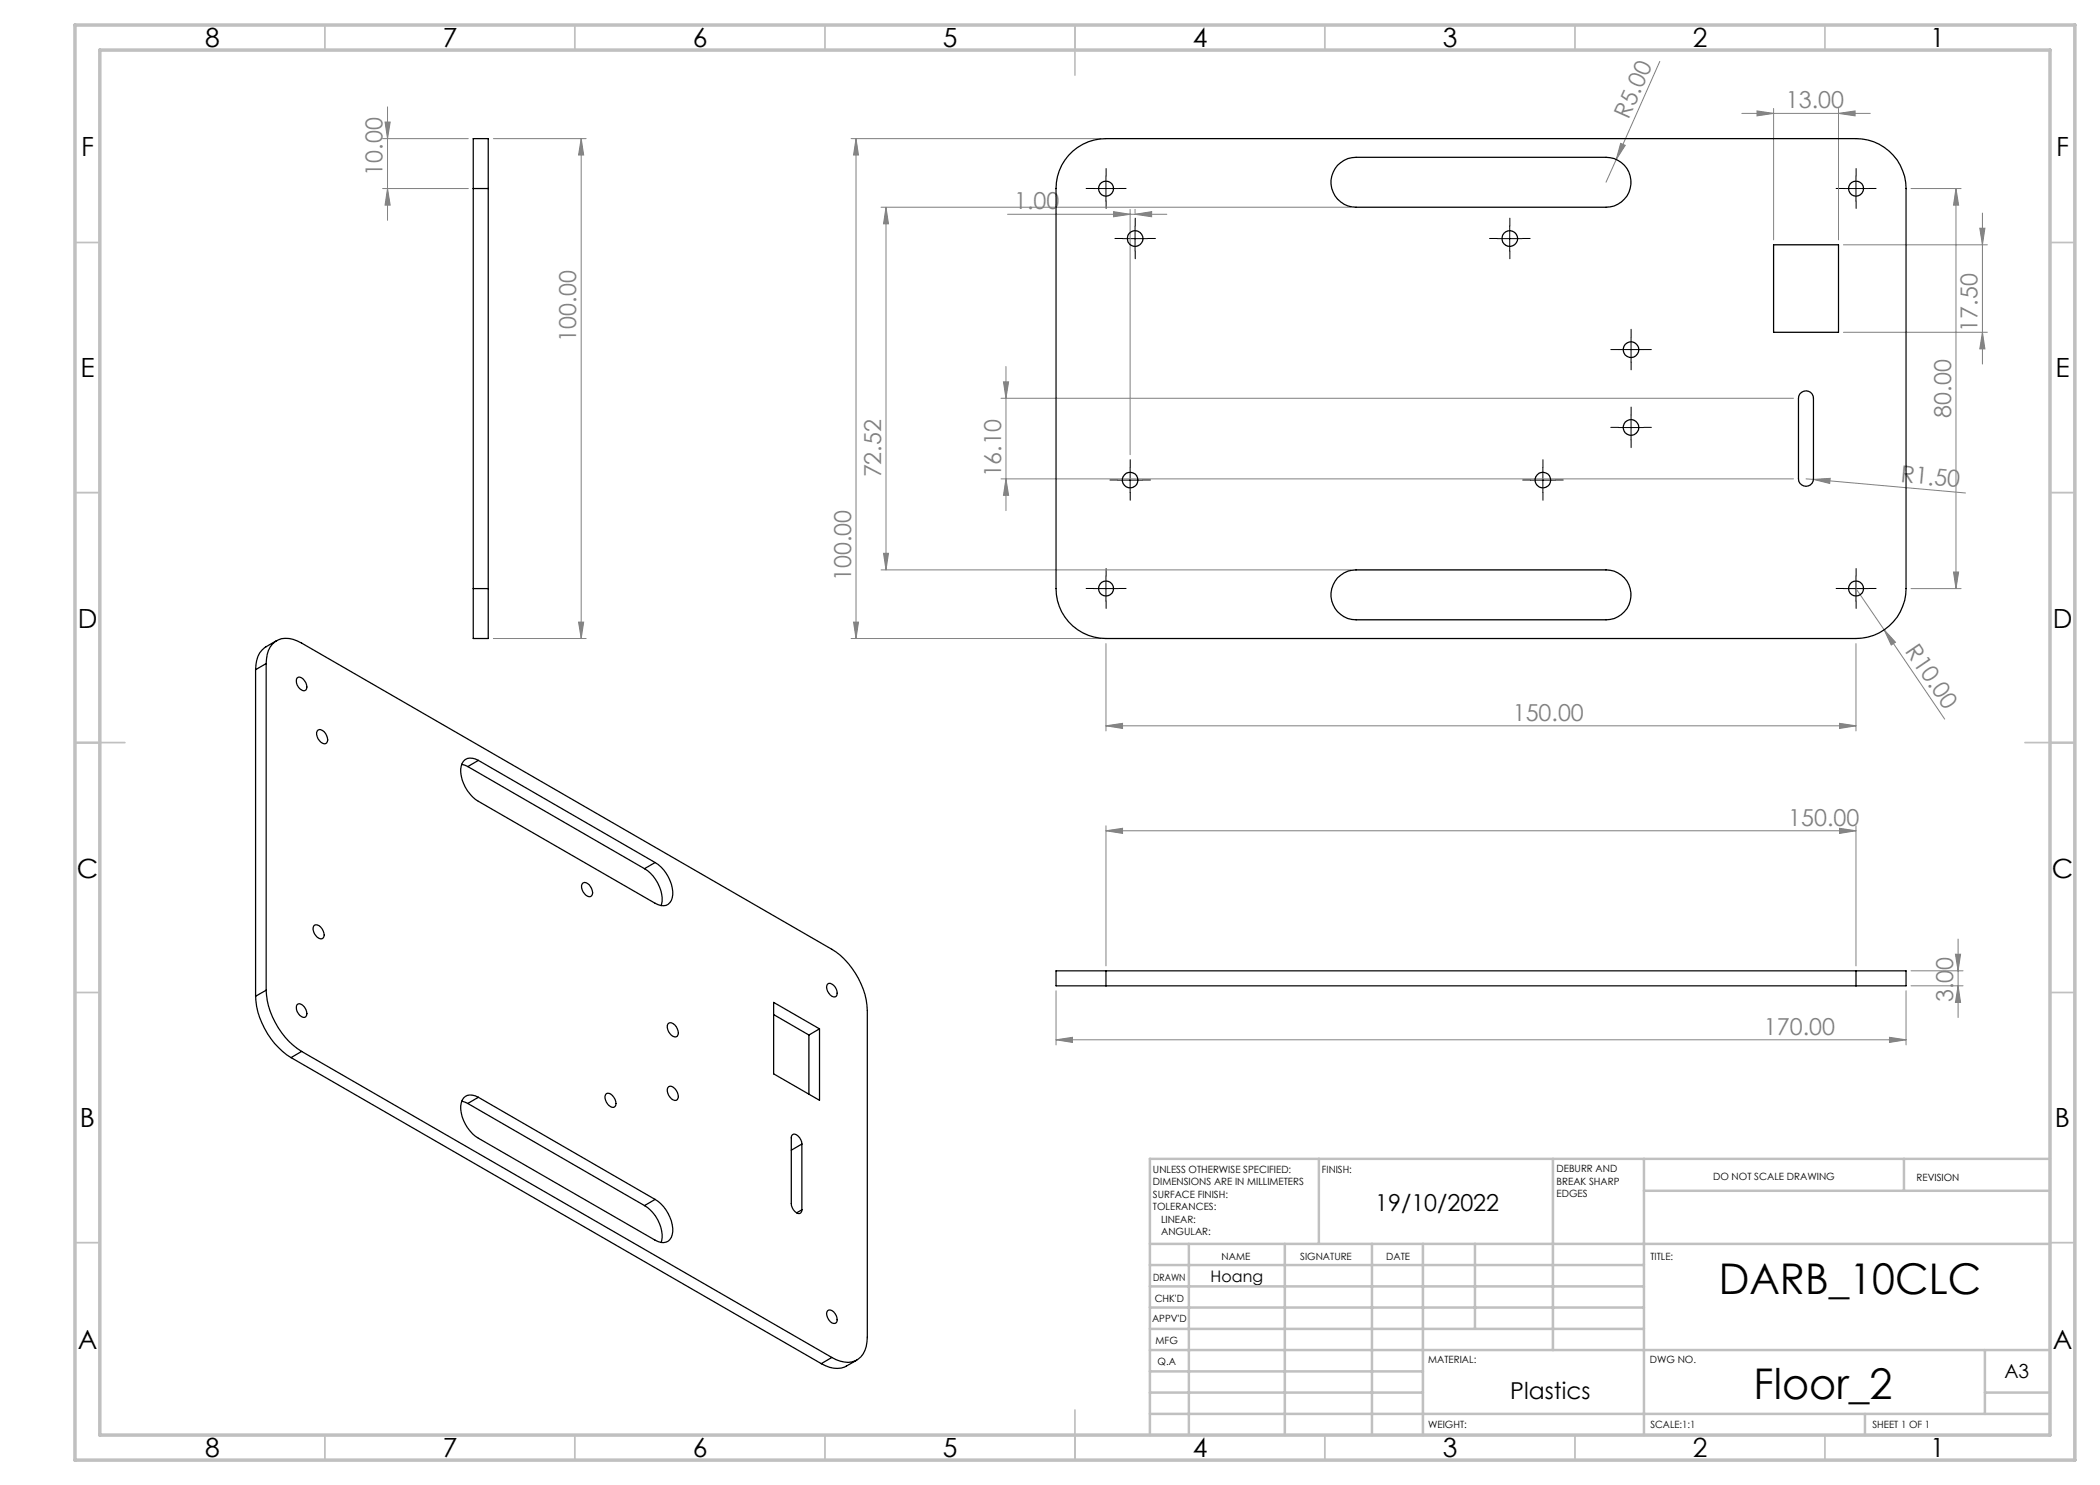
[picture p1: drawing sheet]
<svg xmlns="http://www.w3.org/2000/svg" width="420mm" height="297mm" viewBox="0 0 420 297" stroke-linecap="round" stroke-linejoin="round" font-family="sans-serif">
<g fill="none" stroke="#808080" stroke-width=".2">
<path d="M332 12.3l-8.7 19.6M76.5 37.7h17.2M76.5 27.7h17.2M77 24.4h1l-.5 3.3zM77.5 37.7l.5 3.3h-1zM77.5 21.4v22.7M98.7 27.7h18.5M116.2 27.7l.5 3.3h-1zM116.2 27.7v100M170.2 27.7h50M171.2 27.7l.5 3.3h-1zM171.2 27.7v100"/>
<path d="M323.3 31.9l-2.1 4.5M324.1 28.7l.9 .4-1.7 2.8zM348.4 22.7h25.7M351.4 22.2l3.3 .5-3.3 .5zM354.7 21.7v26.3M367.7 22.7l3.3-.5v1zM367.7 21.7v26.3M382.2 37.7h10M391.2 37.7l.5 3.3h-1zM391.2 37.7v80M176.2 41.4h94M177.2 41.4l.5 3.4h-1z"/>
<path d="M177.2 41.4v72.6M201.5 42.9h31.9M222.7 42.3l3.3 .6-3.3 .5zM226 41.9v49M227 42.9l3.3-.6v1.1zM227 41.9v.7M368.7 49h28.8M396 45.6h1l-.5 3.4zM396.5 42.6v30.2M200.2 79.7h158.5M200.7 76.4h1l-.5 3.3zM201.2 73.3v28.8"/>
<path d="M368.7 66.5h28.8M396.5 66.5l.5 3.3h-1zM200.2 95.8h158.5M201.2 95.8l.5 3.3h-1zM361.2 95.8l1.5 .1M362.7 95.9l3.3-.2-.1 1zM362.7 95.9l30.4 2.7M176.2 114h94M176.7 110.7h1l-.5 3.3zM371.2 117.7l5.6 8.3M382.2 117.7h10M390.7 114.4h1l-.5 3.3z"/>
<path d="M98.7 127.7h18.5M115.7 124.4h1l-.5 3.3zM170.2 127.7h50M170.7 124.4h1l-.5 3.3zM221.2 128.7v17.5M371.2 128.7v17.5M376.8 126l2.3 2.4-.9 .6zM376.8 126l12.1 17.8M221.2 145.2l3.3-.5v1zM221.2 145.2h150M367.9 144.7l3.3 .5-3.3 .5zM221.2 166.2l3.3-.5v1z"/>
<path d="M221.2 165.2v28M221.2 166.2h150M367.9 165.7l3.3 .5-3.3 .5zM371.2 165.2v28M211.2 198.2v10.8M381.2 198.2v10.8M382.2 194.2h10.4M382.2 197.2h10.4M391.1 190.8h1l-.5 3.4zM391.6 197.2l.5 3.3h-1zM391.6 187.8v15.7M211.2 208l3.3-.5v1z"/>
<path d="M211.2 208h170M377.9 207.5l3.3 .5-3.3 .5z"/>
</g>
<g fill="none" stroke="#000" stroke-width=".2" stroke-dasharray="15.2 1.3 1.3 1.3">
<path d="M218.7 37.7h-1.5M221.2 35.2v-1.5M223.7 37.7h1.5M368.7 37.7h-1.5M371.2 35.2v-1.5M373.7 37.7h1.5M221.2 40.2v1.5M224.5 47.7h-1.5M227 45.2v-1.6M227 50.2v1.6M229.5 47.7h1.6M299.5 47.7h-1.6"/>
<path d="M302 45.2v-1.6M302 50.2v1.6M304.5 47.7h1.5M371.2 40.2v1.5M323.7 69.9h-1.5M326.2 67.4v-1.5M326.2 72.4v1.6M328.7 69.9h1.6M223.5 96h-1.5M226 93.5v-1.6M226 98.5v1.6M228.5 96h1.6"/>
<path d="M306.1 96h-1.6M308.6 93.5v-1.6M308.6 98.5v1.6M311.1 96h1.6M323.7 85.5h-1.5M326.2 83v-1.6M326.2 88v1.5M328.7 85.5h1.6M218.7 117.7h-1.5M221.2 115.2v-1.5M223.7 117.7h1.5M368.7 117.7h-1.5"/>
<path d="M371.2 115.2v-1.5M373.7 117.7h1.5M221.2 120.2v1.5M371.2 120.2v1.5"/>
</g>
<g fill="none" stroke="#000" stroke-width=".2">
<path d="M218.7 37.7h5M221.2 35.2v5M368.7 37.7h5M371.2 35.2v5M224.5 47.7h5M227 45.2v5M299.4 47.7h5M301.9 45.2v5M323.7 69.9h5M326.2 67.4v5M223.5 96h5M226 93.5v5"/>
<path d="M306.1 96h5M308.6 93.5v5M323.7 85.5h5M326.2 83v5M218.7 117.7h5M221.2 115.2v5M368.7 117.7h5M371.2 115.2v5"/>
</g>
<g fill="none" stroke="#c0c0c0" stroke-width=".35">
<path d="M65 5v5M115 5v5M165 5v5M215 5v10M265 5v5M315 5v5M365 5v5M15 48.5h5M410 48.5h5M15 98.5h5M410 98.5h5M15 148.5h10"/>
<path d="M405 148.5h10M15 198.5h5M410 198.5h5M15 248.5h5M410 248.5h5M65 287v5M115 287v5M165 287v5M215 282v10M265 287v5M315 287v5M365 287v5"/>
</g>
<g fill="none" stroke="#c0c0c0" stroke-width=".5">
<path d="M263.8 231.8v17M310.6 231.8v38.2M328.8 231.8v55.2M328.8 238.2h81.2M380.8 231.8v6.4M410 231.8h-180v55.2M230 248.8h180M230 257.3h98.8M230 253h98.8M237.8 248.8v38.2M257 248.8v38.2M274.4 248.8v38.2"/>
<path d="M284.6 248.8v38.2M295 248.8v17M230 265.8h98.8M230 261.5h98.8M230 278.5h54.6M230 274.3h54.6M230 270h180M397 278.5h13M397 270v12.8M230 282.8h180M373 282.8v4.2"/>
</g>
<path d="M15 5h400v287h-400zM20 10h390v277h-390z" fill="none" stroke="#c0c0c0" stroke-width=".7"/>
<g fill="#808080">
<path d="M324.1 28.7l.9 .4-1.7 2.8z"/>
<path d="M376.8 126l2.3 2.4-.9 .6z"/>
<path d="M362.7 95.9l3.3-.2-.1 1z"/>
<path d="M351.4 22.2l3.3 .5-3.3 .5zM367.7 22.7l3.3-.5v1zM222.7 42.3l3.3 .6-3.3 .5zM227 42.9l3.3-.6v1.1zM211.2 208l3.3-.5v1zM377.9 207.5l3.3 .5-3.3 .5zM221.2 166.2l3.3-.5v1zM367.9 165.7l3.3 .5-3.3 .5z"/>
<path d="M390.7 114.4h1l-.5 3.3zM391.2 37.7l.5 3.3h-1zM396.5 66.5l.5 3.3h-1zM396 45.6h1l-.5 3.4z"/>
<path d="M77.5 37.7l.5 3.3h-1zM77 24.4h1l-.5 3.3z"/>
<path d="M171.2 27.7l.5 3.3h-1zM170.7 124.4h1l-.5 3.3zM177.2 41.4l.5 3.4h-1zM176.7 110.7h1l-.5 3.3zM116.2 27.7l.5 3.3h-1zM115.7 124.4h1l-.5 3.3zM391.1 190.8h1l-.5 3.4zM391.6 197.2l.5 3.3h-1z"/>
<path d="M200.7 76.4h1l-.5 3.3zM201.2 95.8l.5 3.3h-1z"/>
<path d="M221.2 145.2l3.3-.5v1zM367.9 144.7l3.3 .5-3.3 .5z"/>
</g>
<g fill="none" stroke="#000" stroke-width=".25">
<path d="M94.7 37.7v-10h2.9v10M94.7 37.7h2.9M94.7 37.7v80M97.6 37.7v80M213.7 31.1a10 10 0 0 1 7.5-3.4h150a10 10 0 0 1 10 10v80a10 10 0 0 1-10 10h-150a10 10 0 0 1-10-10v-80a10 10 0 0 1 2.5-6.6zM267.5 33.1a5.1 5.1 0 0 1 3.7-1.6h50a5 5 0 0 1 5 5 5 5 0 0 1-5 4.9h-50a5 5 0 0 1-4.6-2.9 5 5 0 0 1 .9-5.4zM354.7 49h13v17.5h-13zM360 78.8a1.51 1.51 0 0 1 1.6-.6 1.51 1.51 0 0 1 1.1 1.5v16.1a1.5 1.5 0 0 1-1.5 1.5 1.5 1.5 0 0 1-1.5-1.5v-16.1zM94.7 117.7v10h2.9v-10M94.7 117.7h2.9M267.5 115.6a5.1 5.1 0 0 1 3.7-1.6h50a5 5 0 0 1 5 5 5 5 0 0 1-5 5h-50a5 5 0 0 1-4.6-3 5 5 0 0 1 .9-5.4zM51.1 133.9v65.3"/>
<path d="M53.2 132.7a4.8 4.8 0 0 1 2.4-4.7 5.1 5.1 0 0 1 4.7 .6l106.1 61.3a15.7 15.7 0 0 1 7.1 12.2v65.3a4.9 4.9 0 0 1-2.4 4.8 5.3 5.3 0 0 1-4.7-.7M53.2 132.7v65.3M53.2 132.7l-2.1 1.2M55.3 128.1a6.5 6.5 0 0 0-3.7 3.2l-.3 .8-.2 1.8M59.4 135.6a1.31 1.31 0 0 1 1.8 1 1.12 1.12 0 0 1-.3 1.5 1.87 1.87 0 0 1-1.5-2.5zM63.6 146a1.58 1.58 0 0 1 1.9 1.6 .84 .84 0 0 1-.7 1.2 2.1 2.1 0 0 1-1.4-2.6zM92.4 152.9l1.2 .4M93.6 153.3l35.3 20.4M95.7 152.1a2.17 2.17 0 0 0-3.3 .6 6.8 6.8 0 0 0 2.1 6.7l1.2 .9 35.3 20.4a2.13 2.13 0 0 0 3.3-.6 6.8 6.8 0 0 0-2.1-6.7l-1.2-.9M95.7 152.1l35.3 20.4M95.7 152.1l-2.1 1.2M116.6 176.6a1.46 1.46 0 0 1 1.7 1.1 .97 .97 0 0 1-.5 1.6 2.1 2.1 0 0 1-1.4-2.5z"/>
<path d="M128.9 173.7a7.4 7.4 0 0 1 3.4 7.1l-.1 .3M131 172.5l-2.1 1.2M51.1 199.2a15.8 15.8 0 0 0 7.1 12.3M53.2 198a15.8 15.8 0 0 0 7.1 12.3M53.2 198l-2.1 1.2M62.9 185a1.84 1.84 0 0 1 1.9 2.4 .87 .87 0 0 1-.9 .4 .87 .87 0 0 1-.7-.7 1.59 1.59 0 0 1-.3-2.1zM165.5 196.8a1.33 1.33 0 0 1 1.8 1 1.21 1.21 0 0 1-.3 1.6 1.9 1.9 0 0 1-1.5-2.6zM221.2 194.2h-10v3h10M221.2 194.2v3M221.2 194.2h150M221.2 197.2h150M371.2 194.2h10v3h-10"/>
<path d="M371.2 194.2v3M58.2 211.5l106.1 61.2M59.4 200.9a1.31 1.31 0 0 1 1.8 1 1.12 1.12 0 0 1-.3 1.6 1.9 1.9 0 0 1-1.5-2.6zM60.3 210.3l106.1 61.2M60.3 210.3l-2.1 1.2M95.7 219.5a2.17 2.17 0 0 0-3.3 .6 6.8 6.8 0 0 0 2.1 6.7l1.2 .8 35.3 20.4a2.12 2.12 0 0 0 2.3 .4 2.12 2.12 0 0 0 1.2-2.1 7.7 7.7 0 0 0-3.5-6.4M95.7 219.5l35.3 20.4M95.7 219.5l-2.1 1.2M121.3 218.7a1.84 1.84 0 0 1 1.9 2 .72 .72 0 0 1-.5 .8 .72 .72 0 0 1-.9-.3l-.5-.8a1.46 1.46 0 0 1 0-1.7zM133.6 204.8a1.05 1.05 0 0 1 1.7 .5 1.36 1.36 0 0 1 0 2.1 1.97 1.97 0 0 1-1.7-2.6zM133.7 217.3a1.46 1.46 0 0 1 1.8 1.2 .97 .97 0 0 1-.5 1.6 2.1 2.1 0 0 1-1.4-2.5zM154.7 200.5l9.2 5.3v14.3l-9.2-5.3z"/>
<path d="M154.7 202.9l7.1 4.1M161.8 207v11.9M163.9 205.8l-2.1 1.2M92.4 220.2l1.2 .5M93.6 220.7l35.3 20.4M131 239.9l-2.1 1.2M160.4 228.8a1.99 1.99 0 0 0-1.7-2l-.4 .4v.4v13.1a1.99 1.99 0 0 0 1.6 2l.4-.4 .1-.3M160.4 228.8v13.2M160.4 228.8l-2.1 1.2M128.9 241.1a7.1 7.1 0 0 1 3.3 7.4M160.4 242l-1.1 .6M165.5 262.1a1.27 1.27 0 0 1 1.8 1 1.17 1.17 0 0 1-.3 1.6 1.85 1.85 0 0 1-1.5-2.6z"/>
<path d="M166.4 271.5l-2.1 1.2M171.4 272a6.3 6.3 0 0 1-4.6 1.6l-.9-.1-1.6-.8"/>
<circle cx="221.2" cy="37.7" r="1.51"/>
<circle cx="371.2" cy="37.7" r="1.51"/>
<circle cx="227" cy="47.7" r="1.57"/>
<circle cx="302" cy="47.7" r="1.57"/>
<circle cx="326.2" cy="69.9" r="1.56"/>
<circle cx="226" cy="96" r="1.56"/>
<circle cx="308.6" cy="96" r="1.56"/>
<circle cx="326.2" cy="85.5" r="1.56"/>
<circle cx="221.2" cy="117.7" r="1.51"/>
<circle cx="371.2" cy="117.7" r="1.51"/>
</g>
<g font-size="8.5">
<text x="343.7" y="258.8">DARB_10CLC</text>
<text x="350.7" y="279.7">Floor_2</text>
</g>
<g font-size="5.3">
<text x="41" y="9.5">8</text>
<text x="88.5" y="9.5">7</text>
<text x="138.5" y="9.5">6</text>
<text x="188.5" y="9.5">5</text>
<text x="238.5" y="9.5">4</text>
<text x="288.5" y="9.5">3</text>
<text x="338.5" y="9.5">2</text>
<text x="386" y="9.5">1</text>
<text x="16.2" y="31.3">F</text>
<text x="411.2" y="31.3">F</text>
<text x="16.1" y="75.5">E</text>
<text x="411.1" y="75.5">E</text>
<text x="15.5" y="125.5">D</text>
<text x="410.5" y="125.5">D</text>
<text x="15.4" y="175.5">C</text>
<text x="410.4" y="175.5">C</text>
<text x="16" y="225.5">B</text>
<text x="411" y="225.5">B</text>
<text x="15.5" y="269.8">A</text>
<text x="410.5" y="269.8">A</text>
<text x="41" y="291.5">8</text>
<text x="88.5" y="291.5">7</text>
<text x="138.5" y="291.5">6</text>
<text x="188.5" y="291.5">5</text>
<text x="238.5" y="291.5">4</text>
<text x="288.5" y="291.5">3</text>
<text x="338.5" y="291.5">2</text>
<text x="386" y="291.5">1</text>
</g>
<g font-size="4.7" fill="#808080">
<text x="325.7" y="23.9" transform="rotate(-66 325.7 23.9)">R5.00</text>
<text x="357.2" y="21.6">13.00</text>
<text x="76.5" y="35.1" transform="rotate(-90 76.5 35.1)">10.00</text>
<text x="202.8" y="41.8">1.00</text>
<text x="115.2" y="68.3" transform="rotate(-90 115.2 68.3)">100.00</text>
<text x="395.5" y="66.3" transform="rotate(-90 395.5 66.3)">17.50</text>
<text x="390.2" y="83.5" transform="rotate(-90 390.2 83.5)">80.00</text>
<text x="176.2" y="95.5" transform="rotate(-90 176.2 95.5)">72.52</text>
<text x="200.2" y="95.5" transform="rotate(-90 200.2 95.5)">16.10</text>
<text x="380.1" y="96.4" transform="rotate(5 380.1 96.4)">R1.50</text>
<text x="170.2" y="116.2" transform="rotate(-90 170.2 116.2)">100.00</text>
<text x="380.9" y="130.2" transform="rotate(56 380.9 130.2)">R10.00</text>
<text x="302.6" y="144.1">150.00</text>
<text x="357.7" y="165.1">150.00</text>
<text x="390.6" y="200.5" transform="rotate(-90 390.6 200.5)">3.00</text>
<text x="352.8" y="206.9">170.00</text>
</g>
<g font-size="4.7">
<text x="275.1" y="242.1">19/10/2022</text>
<text x="302.1" y="279.8">Plastics</text>
</g>
<text font-size="3.9" x="400.9" y="275.5">A3</text>
<text font-size="3.2" x="242.1" y="256.3">Hoang</text>
<g font-size="2">
<text x="230.6" y="234.6">UNLESS OTHERWISE SPECIFIED:</text>
<text x="230.6" y="237.1">DIMENSIONS ARE IN MILLIMETERS</text>
<text x="230.6" y="239.6">SURFACE FINISH:</text>
<text x="264.4" y="234.6">FINISH:</text>
<text x="311.3" y="234.5">DEBURR AND</text>
<text x="311.3" y="237">BREAK SHARP</text>
<text x="311.3" y="239.5">EDGES</text>
<text x="342.6" y="236">DO NOT SCALE DRAWING</text>
<text x="383.3" y="236.2">REVISION</text>
<text x="230.6" y="242.1">TOLERANCES:</text>
<text x="232.2" y="244.6">LINEAR:</text>
<text x="232.2" y="247.1">ANGULAR:</text>
<text x="244.3" y="252">NAME</text>
<text x="260" y="251.9">SIGNATURE</text>
<text x="277.2" y="251.9">DATE</text>
<text x="330.1" y="251.9">TITLE:</text>
<text x="230.6" y="256.1">DRAWN</text>
<text x="230.9" y="260.3">CHK'D</text>
<text x="230.4" y="264.4">APPV'D</text>
<text x="231.1" y="268.8">MFG</text>
<text x="231.5" y="273">Q.A</text>
<text x="285.6" y="272.5">MATERIAL:</text>
<text x="330" y="272.5">DWG NO.</text>
<text x="285.6" y="285.5">WEIGHT:</text>
<text x="330.1" y="285.6">SCALE:1:1</text>
<text x="374.5" y="285.6">SHEET 1 OF 1</text>
</g>
</svg>
